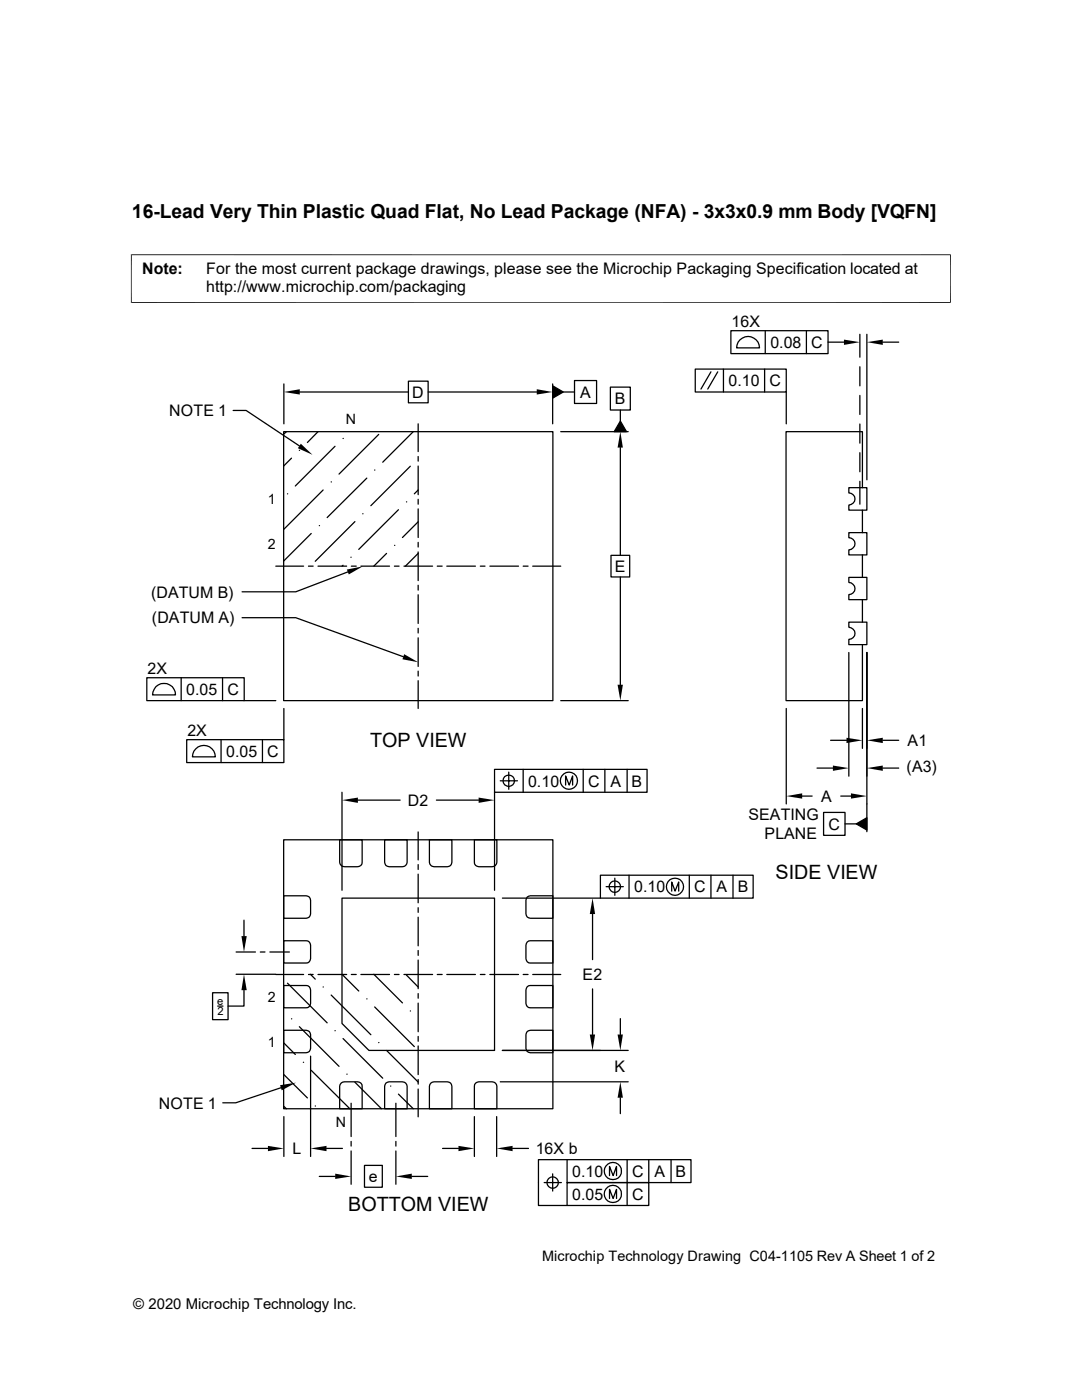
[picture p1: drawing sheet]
<svg xmlns="http://www.w3.org/2000/svg" width="216mm" height="279mm" viewBox="0 0 216 279" stroke-linecap="round" stroke-linejoin="round" font-family="sans-serif">
<g fill="none" stroke="#000" stroke-width=".25">
<path d="M56.6 76.6v8M59.8 78.2h21.7M81.5 76.1h3.9v4.3h-3.9zM85.4 78.2h21.7M110.3 77l2.1 1.2-2.1 1.3zM110.3 76.6v8M112.4 78.2h2.2M114.6 75.9h4.4v4.6h-4.4zM121.8 77.3h4v4.5h-4zM138.7 73.7h18.2v4.5h-18.2zM141.9 74.2l-2 3.4M143.2 74.2l-2 3.4"/>
<path d="M144.4 73.7v4.5M145.8 66h19.4v4.6h-19.4zM147.7 67.8a2.28 2.28 0 0 1 2.4-.5 2.28 2.28 0 0 1 1.5 2.1h-4.6l.3-1.1zM152.6 73.7v4.5M152.7 66v4.6M156.9 78.2v6.4M160.9 66v4.6M165.2 68.3h3.2M171.6 66.7v4.6M171.6 73.2v3.8M171.6 78.9v3.8M173 66.7v29.1"/>
<path d="M176.1 68.3h3.2M46.5 81.9h2.6l10.6 7.1M56.6 86.1h53.7v53.7h-53.7zM57.1 86.1l-.5 .6M57.4 98.6h.1M58.2 91.4l-1.6 1.6M59.7 89.9h.1M63.5 86.1l-2.2 2.2M64.5 97.8l-7.9 7.9M66.1 96.2h.1M66.8 89.1l-7.9 7.9M68.5 87.5h.1"/>
<path d="M73.2 95.4l-7.9 7.9M74.8 93.8h.1M75.6 86.7l-8 7.9M81.9 93l-7.9 7.9M82.5 86.1l-6.1 6.1M83.4 97.8l-.7 .8M83.4 84.6v5.5M83.4 91.1v.9M83.4 93v5.7M83.4 99.7v.9M111.9 86.1h13.4M123.8 84l1.2 2.1h-2.4z"/>
<path d="M123.8 81.8v2.2M123.8 89.3v21.5M169.4 97.3h3.6v4.5h-3.6v-1a1.21 1.21 0 0 0 1.2-1.2 1.21 1.21 0 0 0-1.2-1.2zM171.6 84.6v3.8M171.6 90.3v3.8M171.6 96.1v4.5M172.1 97.3v-11.2h-15.3v53.7h15.3v-11.1M55 113h5.6M61.6 113h.9M62.1 106.5l-5.5 5.5M63.5 113h5.7M63.7 104.9h.1"/>
<path d="M68.5 112.8l-.3 .2M69.4 114.1l-10.4 4h-10.7M70 111.2h.1M70.1 113h1M70.8 104.1l-7.9 7.9M72 113h5.7M72.4 102.5h.1M77.1 110.4l-2.5 2.6M78.7 113h.9M78.7 108.8h.1M79.5 101.7l-7.9 7.9M80.6 113h5.7"/>
<path d="M81.1 100.2h.1M83.4 104.1l-3.1 3.2M83.4 110.4l-2.5 2.6M83.4 101.6v5.7M83.4 108.2v1M83.4 110.2v5.7M83.4 116.8v1M83.4 118.7v5.7M87.2 113h1M89.2 113h5.7M95.8 113h1M97.7 113h5.8"/>
<path d="M104.4 113h1M106.3 113h5.6M121.9 110.8h3.7v4.3h-3.7zM123.8 115.1v21.6M169.4 115.2h3.6v4.5h-3.6v-1a1.21 1.21 0 0 0 1.2-1.2 1.21 1.21 0 0 0-1.2-1.3zM169.4 106.3h3.6v4.4h-3.6v-1a1.21 1.21 0 0 0 1.2-1.2 1.21 1.21 0 0 0-1.2-1.2zM172.1 101.8v4.5M172.1 110.7v4.5M172.1 119.7v4.5M29.3 135.3h19.4v4.5h-19.4zM31.1 137a2.28 2.28 0 0 1 2.5-.5 2.28 2.28 0 0 1 1.4 2.2h-4.6l.1-.6zM36.2 135.3v4.5"/>
<path d="M44.4 135.3v4.5M48.3 123.3h10.7l21.5 7.8M48.7 139.8h6.3M83.4 125.4v.9M83.4 127.3v5.7M83.4 133.9v1M83.4 135.8v5.6M111.9 139.8h13.4M169.4 124.2h3.6v4.5h-3.6v-1.1a1.21 1.21 0 0 0 1.2-1.2 1.21 1.21 0 0 0-1.2-1.2zM169.4 130.2v24.7M173 130.2v35.8M37.3 147.6h19.3v4.6h-19.3z"/>
<path d="M39.1 149.4a2.28 2.28 0 0 1 2.5-.5 2.28 2.28 0 0 1 1.4 2.1h-4.6l.3-1.1zM44.1 147.6v4.6M52.4 147.6v4.6M56.6 141.4v6.2M68.2 158.1v19.6M71.4 159.7h8.4M87.1 159.7h8.4M98.7 153.5h30.4v4.6h-30.4zM98.7 158.1v19.6M99.8 155.8h3.5M101.5 154.1v3.4M104.4 153.5v4.6"/>
<path d="M112.9 156.7v-1.8l.7 1.8 .7-1.8v1.8M116.4 153.5v4.6M120.7 153.5v4.6M125.1 153.5v4.6M156.9 141.4v19M160.1 158.9h2M163 153.3h3.2M165.7 147.7h3.2M167.8 158.9h2M172.1 141.4v8M176.1 147.7h3.2M176.1 153.3h3.2"/>
<path d="M56.6 167.6h53.7v53.7h-53.7zM56.6 178.8h4.5a.87 .87 0 0 1 .9 .9v2.7a.87 .87 0 0 1-.9 .9h-4.5zM67.8 167.6h4.5v4.5a.87 .87 0 0 1-.9 .9h-2.7a.94 .94 0 0 1-.9-.9zM68.2 179.2h30.5v30.4h-25.1l-5.4-5.3zM76.8 167.6h4.4v4.5a.94 .94 0 0 1-.9 .9h-2.7a.87 .87 0 0 1-.8-.9zM83.4 166v5.6M83.4 172.6v.9M83.4 174.5v5.7M85.7 167.6h4.5v4.5a.87 .87 0 0 1-.9 .9h-2.7a.94 .94 0 0 1-.9-.9zM94.7 167.6h4.4v4.5a.94 .94 0 0 1-.9 .9h-2.7a.87 .87 0 0 1-.8-.9zM100.2 179.2h19.6M105.2 179l.6-.2h4.5v4.5h-4.5a.87 .87 0 0 1-.9-.9v-2.7z"/>
<path d="M119.8 174.7h30.5v4.5h-30.5zM120.9 177h3.5M122.7 175.3v3.4M125.5 174.7v4.5M134 177.8v-1.8l.7 1.8 .7-1.8v1.8M137.5 174.7v4.5M141.9 174.7v4.5M146.3 174.7v4.5M164.3 162.1h4.3v4.6h-4.3zM168.6 164.4h2.3M170.9 164.4l2.1-1.2v2.5zM42.4 198.1h3.1v5.4h-3.1z"/>
<path d="M47.1 190h3.9M47.1 194.4h7.9M48.7 197.6v3.2h-3.2M48.7 183.6v3.2M51.9 190h1M53.8 190h3.9M55 194.5h5.6M56.6 187.7h4.5a.87 .87 0 0 1 .9 .9v2.7a.87 .87 0 0 1-.9 .9h-4.5zM56.6 196.7h4.5a.87 .87 0 0 1 .9 .9v2.6a.87 .87 0 0 1-.9 .9h-4.5zM57.4 196.2l7.9 7.9M61.6 194.5h.9M61.9 194.4l1 1"/>
<path d="M63.5 194.5h5.7M64.5 197h.1M66.1 198.6l7.9 7.9M68.2 194.4l3.4 3.4M70.1 194.5h1M72 194.5h5.7M73.2 199.3h.1M74.6 194.4l5.7 5.8M78.7 194.5h.9M80.6 194.5h5.7M81.1 194.6l2.3 2.4M83.4 181.1v1"/>
<path d="M83.4 183v5.8M83.4 189.7v1M83.4 191.6v5.7M83.4 198.3v.9M87.2 194.5h1M89.2 194.5h5.7M95.8 194.5h1M97.7 194.5h5.8M104.4 194.5h1M105.2 196.9l.6-.2h4.5v4.4h-4.5a.87 .87 0 0 1-.9-.9v-2.6zM105.2 188l.6-.3h4.5v4.5h-4.5a.87 .87 0 0 1-.9-.9v-2.7zM106.3 194.5h5.6"/>
<path d="M118.2 182.4v9.1M118.2 197.4v9.1M43.4 200.8h1.1M56 217.1l-9 3h-2.6M56.6 205.6h4.5a.87 .87 0 0 1 .9 .9v2.7a.87 .87 0 0 1-.9 .9h-4.5zM56.6 214.4l4.7 4.7M56.6 208.1l2.3 2.3M58.2 203.3h.1M59.7 204.9l7.9 7.9M60.5 212h.1M62 210.8v20M62.1 213.6l7.7 7.7"/>
<path d="M66.8 205.7h.1M68.1 216.2l.6-.3h2.7a.87 .87 0 0 1 .9 .9v4.5h-4.5v-4.5zM68.5 207.3l7.9 7.9M69.2 214.4h.1M70.8 216l5.3 5.3M74.8 201l7.9 7.9M75.6 208.1h.1M77 216.2l.6-.3h2.7a.94 .94 0 0 1 .9 .9v4.5h-4.4v-4.5zM77.1 209.6l6.3 6.3M77.9 216.7h.1M79.5 218.4l3 2.9M81.9 201.8h.1"/>
<path d="M83.4 200.2v5.7M83.4 206.8v1M83.4 208.7v5.8M83.4 215.4v1M83.4 217.3v5.6M86 216.2l.6-.3h2.7a.87 .87 0 0 1 .9 .9v4.5h-4.5v-4.5zM94.9 216.2l.6-.3h2.7a.94 .94 0 0 1 .9 .9v4.5h-4.4v-4.5zM99.8 215.9h25.5M100.2 209.6h25.1M105.2 205.9l.6-.3h4.5v4.5h-4.5a.87 .87 0 0 1-.9-.9v-2.7zM123.8 203.3v3.2M123.8 219.1v3.2"/>
<path d="M50.3 229.2h3.2M56.6 220.8l.5 .5M56.6 222.8v8M62.9 220.7h.1M63.7 234.8h3.2M65.2 229.2h3.1M70.1 220.2v6.6M70.1 227.8v.9M70.1 229.7v6.6M72.7 232.6h3.6v4.3h-3.6zM79 220.2v6.6M79 227.8v.9"/>
<path d="M79 229.7v6.6M82.2 234.8h3.1M88.3 229.2h3.2M94.7 222.8v8M99.1 222.8v8M102.3 229.2h3.2M108.6 236h3.4M110.3 234.3v3.4M113.2 231.4v4.6h16.3v4.6h-22.1v-9.2h30.5v4.6h-24.7v4.6M121.6 234.6v-1.8l.7 1.8 .7-1.8v1.8M121.6 239.2v-1.8l.7 1.8 .7-1.8v1.8M125.1 231.4v9.2"/>
<path d="M129.5 231.4v4.6M133.9 231.4v4.6"/>
<circle cx="101.5" cy="155.8" r="1.14"/>
<circle cx="113.5" cy="155.8" r="1.71"/>
<circle cx="122.7" cy="176.9" r="1.14"/>
<circle cx="134.7" cy="177" r="1.71"/>
<circle cx="110.3" cy="236" r="1.14"/>
<circle cx="122.3" cy="238.3" r="1.72"/>
<circle cx="122.3" cy="233.7" r="1.72"/>
</g>
<g fill="#000">
<path d="M56.6 78.2l3.2-.5v1zM107.1 77.7l3.2 .5-3.2 .5zM110.3 77l2.1 1.2-2.1 1.3zM168.4 67.8l3.2 .5-3.2 .5zM173 68.3l3.1-.5v1zM60 88.6l2.4 2.2-3-1.3zM123.8 86.1l.5 3.2h-1.1zM123.8 84l1.2 2.1h-2.4zM69.2 113.7l3.2-.7-2.8 1.6zM80.6 130.6l2.8 1.6-3.1-.6zM123.2 136.7h1.1l-.5 3.1zM68.2 159.7l3.2-.5v1z"/>
<path d="M95.5 159.2l3.2 .5-3.2 .5zM156.9 158.9l3.2-.6v1.1zM166.2 152.8l3.2 .5-3.2 .5zM168.9 147.2l3.2 .5-3.2 .6zM169.8 158.3l3.2 .6-3.2 .5zM173 147.7l3.1-.5v1.1zM173 153.3l3.1-.5v1zM170.9 164.4l2.1-1.2v2.5zM48.2 186.8h1l-.5 3.2zM48.7 194.4l.5 3.2h-1zM118.2 179.2l.5 3.2h-1zM55.9 216.6l3.2-.5-2.9 1.5z"/>
<path d="M117.7 206.5h1l-.5 3.1zM123.8 215.9l.5 3.2h-1.1zM123.2 206.5h1.1l-.5 3.1zM53.5 228.7l3.1 .5-3.1 .5zM62 229.2l3.2-.5v1zM66.9 234.2l3.2 .6-3.2 .5zM79 234.8l3.2-.6v1.1zM91.5 228.7l3.2 .5-3.2 .5zM99.1 229.2l3.2-.5v1z"/>
</g>
<path d="M26.1 50.8h163.6M26.2 50.8v9.7M189.7 50.8v9.7M26.1 60.4h163.6" fill="none" stroke="#000" stroke-width=".2"/>
<g font-size="3.9">
<text x="26.3" y="43.5">16-Lead Very Thin Plastic Quad Flat, No Lead Package (NFA) - 3x3x0.9 mm Body [VQFN]</text>
<text x="73.8" y="149.1">TOP VIEW</text>
<text x="154.7" y="175.3">SIDE VIEW</text>
<text x="69.5" y="241.7">BOTTOM VIEW</text>
</g>
<g font-size="3.2">
<text x="28.4" y="54.6">Note:</text>
<text x="41.1" y="54.6">For the most current package drawings, please see the Microchip Packaging Specification located at</text>
<text x="41.1" y="58.3">http://www.microchip.com/packaging</text>
<text x="146" y="65.2">16X</text>
<text x="153.7" y="69.4">0.08</text>
<text x="161.9" y="69.4">C</text>
<text x="145.4" y="77">0.10</text>
<text x="153.5" y="77.1">C</text>
<text x="33.8" y="83.1">NOTE 1</text>
<text x="82.3" y="79.4">D</text>
<text x="115.8" y="79.4">A</text>
<text x="122.7" y="80.7">B</text>
<text x="30.1" y="119.3">(DATUM B)</text>
<text x="122.7" y="114.1">E</text>
<text x="30.3" y="124.3">(DATUM A)</text>
<text x="29.5" y="134.5">2X</text>
<text x="37.2" y="138.6">0.05</text>
<text x="45.4" y="138.7">C</text>
<text x="37.4" y="146.8">2X</text>
<text x="181.1" y="148.9">A1</text>
<text x="45.1" y="151">0.05</text>
<text x="53.3" y="151">C</text>
<text x="180.9" y="154.1">(A3)</text>
<text x="81.4" y="160.8">D2</text>
<text x="105.4" y="157">0.10</text>
<text x="117.4" y="157">C</text>
<text x="121.8" y="157">A</text>
<text x="126" y="157">B</text>
<text x="163.8" y="160">A</text>
<text x="149.4" y="163.7">SEATING</text>
<text x="152.6" y="167.4">PLANE</text>
<text x="165.3" y="165.6">C</text>
<text x="126.5" y="178.1">0.10</text>
<text x="138.5" y="178.1">C</text>
<text x="143" y="178.1">A</text>
<text x="147.2" y="178.1">B</text>
<text x="116.2" y="195.6">E2</text>
<text x="122.6" y="213.9">K</text>
<text x="31.7" y="221.2">NOTE 1</text>
<text x="58.4" y="230.3">L</text>
<text x="106.9" y="230.3">16X b</text>
<text x="73.6" y="235.9">e</text>
<text x="114.2" y="234.9">0.10</text>
<text x="114.2" y="239.4">0.05</text>
<text x="126.2" y="234.9">C</text>
<text x="126.2" y="239.4">C</text>
<text x="130.6" y="234.9">A</text>
<text x="134.8" y="234.9">B</text>
</g>
<text font-size="3" x="26.6" y="261.3">© 2020 Microchip Technology Inc.</text>
<text font-size="2.9" x="108.2" y="251.6">Microchip Technology Drawing C04-1105 Rev A Sheet 1 of 2</text>
<g font-size="2.8">
<text x="69" y="84.6">N</text>
<text x="53.5" y="100.6">1</text>
<text x="53.5" y="109.5">2</text>
<text x="53.5" y="199.9">2</text>
<text x="53.5" y="208.9">1</text>
<text x="67" y="224.9">N</text>
</g>
<g font-size="2.2">
<text x="43.3" y="200.5">e</text>
<text x="43.4" y="202.6">2</text>
</g>
</svg>
